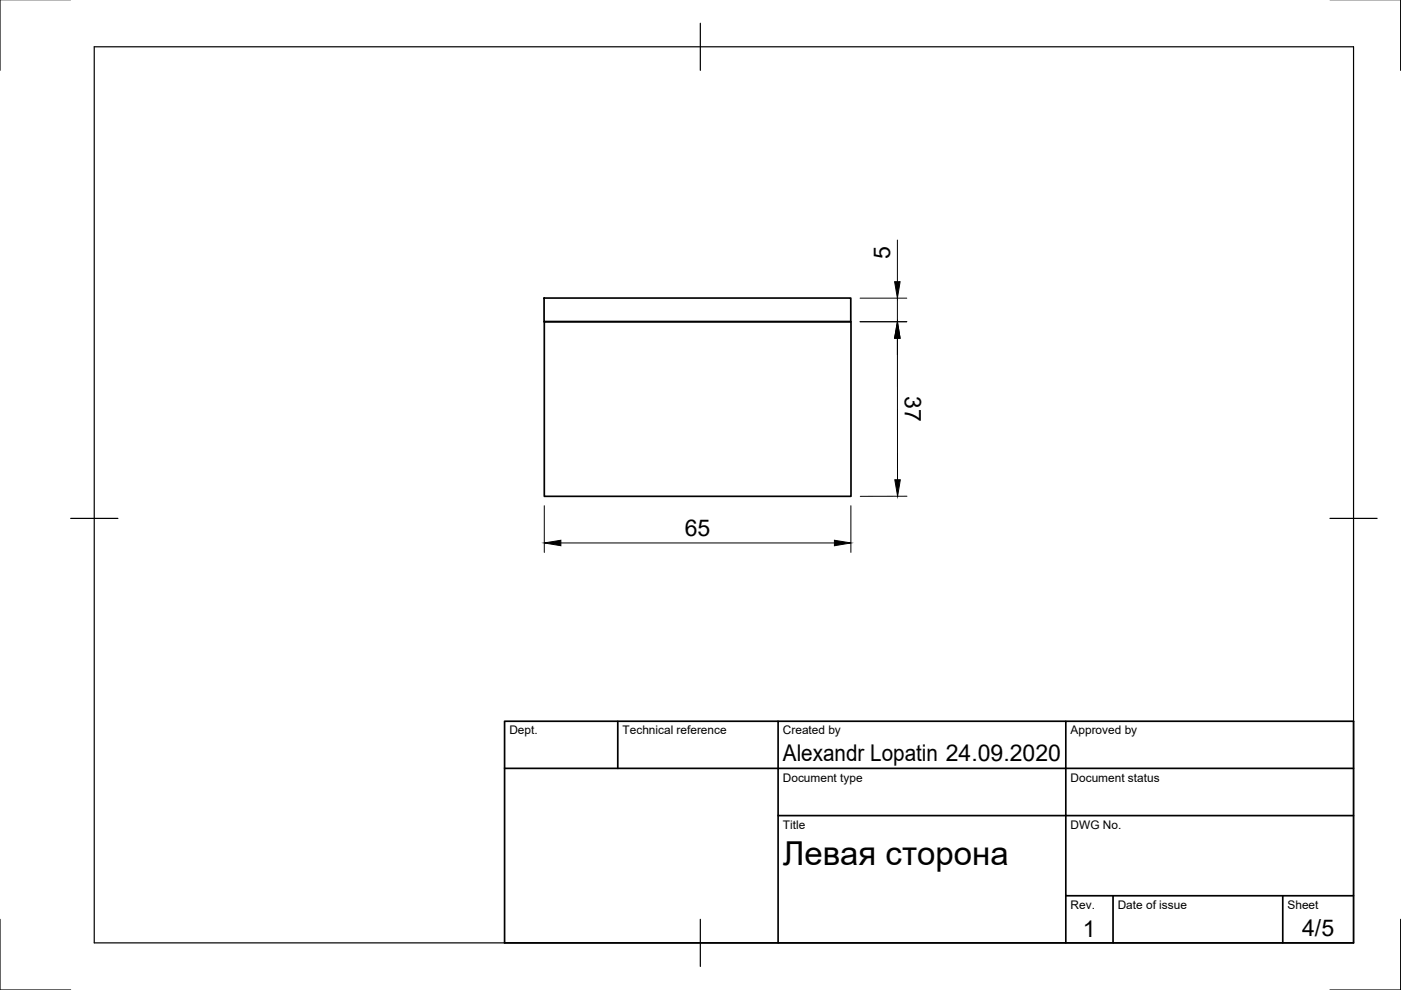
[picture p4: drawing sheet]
<svg xmlns="http://www.w3.org/2000/svg" width="297mm" height="210mm" viewBox="0 0 297 210" stroke-linecap="round" stroke-linejoin="round" font-family="sans-serif">
<!-- layer: Visible -->
<path d="M115.4 63.2h65v5h-65zM115.4 68.2h65v37h-65z" fill="none" stroke="#000" stroke-width=".36"/>
<!-- layer: Border -->
<path d="M0 -.1v15M297 -.1v15M20 9.9h267v190h-267zM148.5 4.9v10M15 109.9h10M282 109.9h10M0 194.9v15h15M148.5 194.9v10M297 194.9v15h-15" fill="none" stroke="#000" stroke-width=".25"/>
<!-- layer: TitleBlock -->
<path d="M107 152.9h180v47h-180zM131 152.9v10M165 152.9v47M226 152.9v47M107 162.9h180M165 172.9h122M226 189.9h61M236 189.9v10M272 189.9v10" fill="none" stroke="#000" stroke-width=".36"/>
<!-- layer: Dimensions -->
<path d="M190.3 50.9v8.8M182.4 68.2h9.9M182.4 63.2h9.9M190.3 63.2v5M190.3 71.7v30M115.4 107.2v9.9M118.9 115.1h58M180.4 107.2v9.9M192.3 105.2h-9.9" fill="none" stroke="#000" stroke-width=".21"/>
<path d="M189.7 59.7h1.1l-.5 3.5zM190.3 68.2l.5 3.5h-1.1zM115.4 115.1l3.5-.6v1.2zM176.9 114.5l3.5 .6-3.5 .6zM189.7 101.7h1.2l-.6 3.5z" fill="#000" stroke="#000" stroke-width=".21"/>
<text font-size="7" x="166" y="183.4">Левая сторона</text>
<g font-size="4.9">
<text x="188.7" y="54.9" transform="rotate(-90 188.7 54.9)">5</text>
<text x="191.8" y="84" transform="rotate(90 191.8 84)">37</text>
<text x="145.2" y="113.6">65</text>
<text x="166" y="161.4">Alexandr Lopatin 24.09.2020</text>
<text x="229.6" y="198.6">1</text>
<text x="276.1" y="198.6">4/5</text>
</g>
<g font-size="2.5">
<text x="108" y="155.7">Dept.</text>
<text x="132" y="155.7">Technical reference</text>
<text x="166" y="155.7">Created by</text>
<text x="227" y="155.7">Approved by</text>
<text x="166" y="165.7">Document type</text>
<text x="227" y="165.7">Document status</text>
<text x="166" y="175.7">Title</text>
<text x="227" y="175.7">DWG No.</text>
<text x="227" y="192.7">Rev.</text>
<text x="237" y="192.7">Date of issue</text>
<text x="273" y="192.7">Sheet</text>
</g>
</svg>
